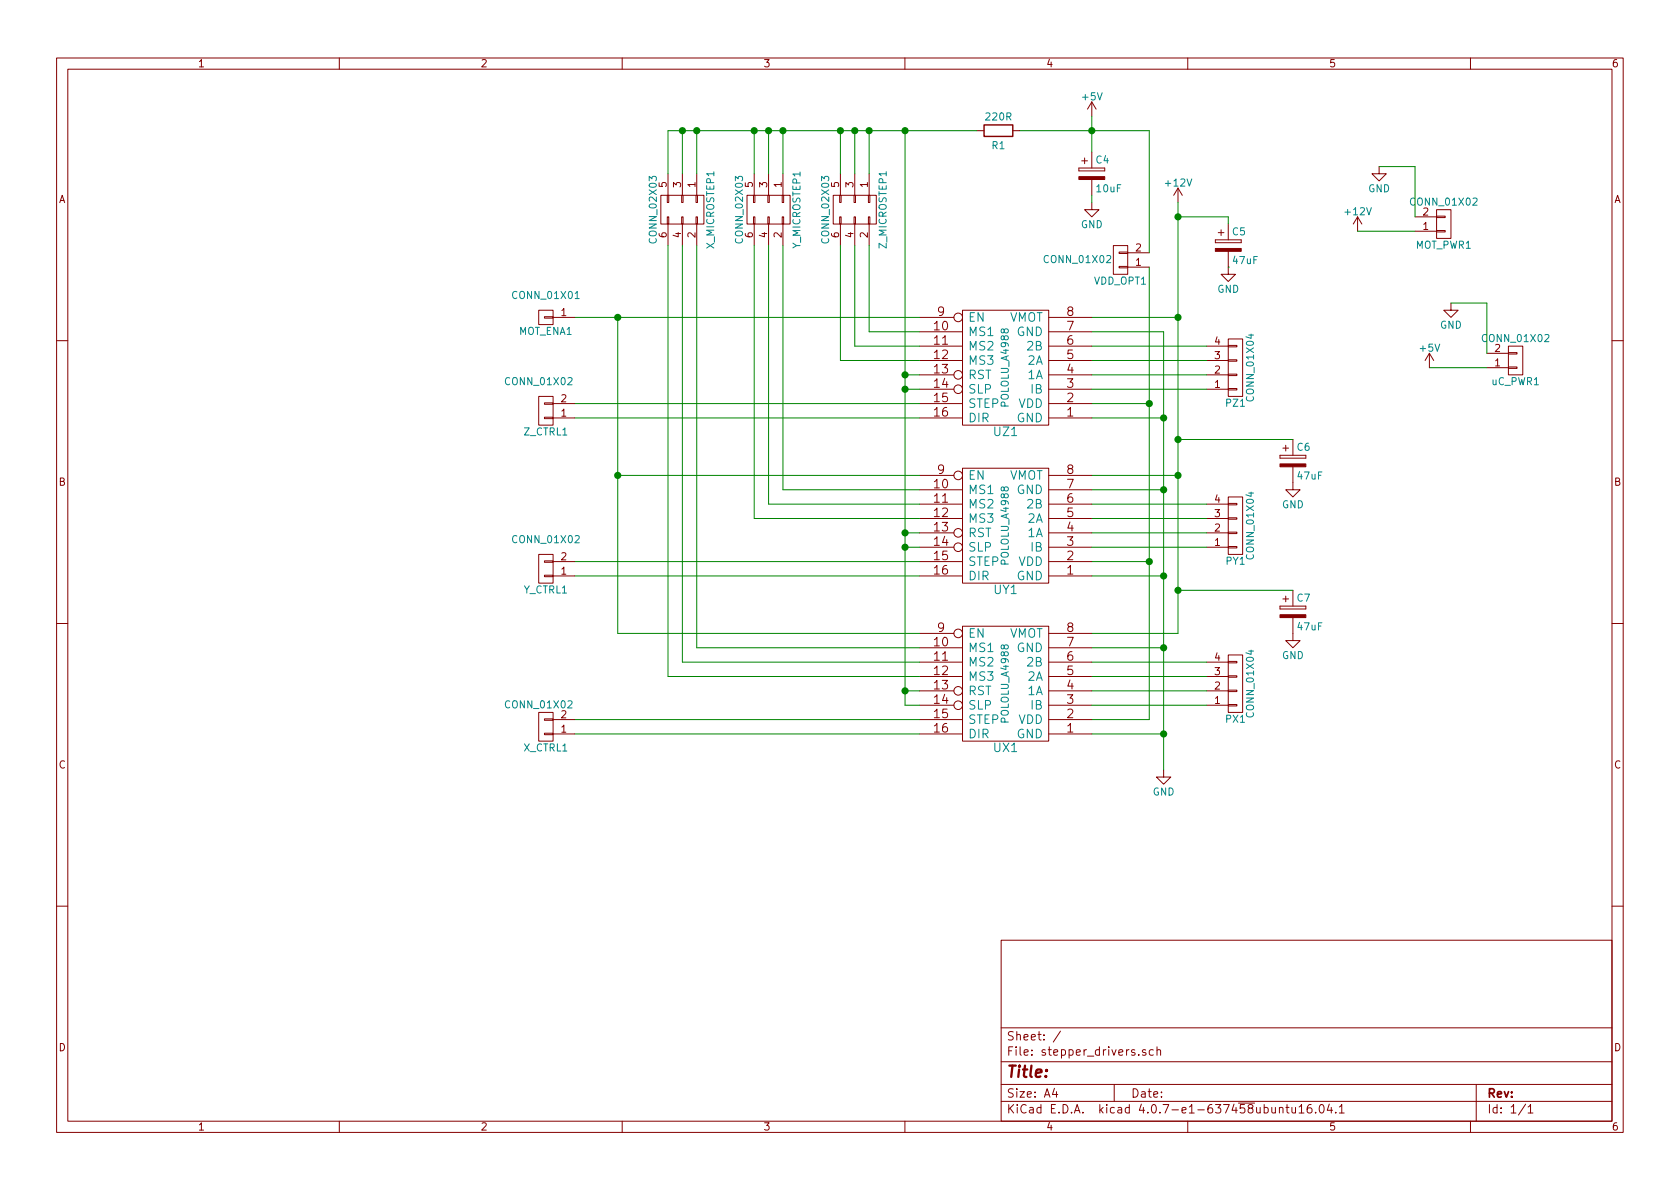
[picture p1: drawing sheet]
EESchema Schematic File Version 2
LIBS:power
LIBS:device
LIBS:transistors
LIBS:conn
LIBS:linear
LIBS:regul
LIBS:74xx
LIBS:cmos4000
LIBS:adc-dac
LIBS:memory
LIBS:xilinx
LIBS:microcontrollers
LIBS:dsp
LIBS:microchip
LIBS:analog_switches
LIBS:motorola
LIBS:texas
LIBS:intel
LIBS:audio
LIBS:interface
LIBS:digital-audio
LIBS:philips
LIBS:display
LIBS:cypress
LIBS:siliconi
LIBS:opto
LIBS:atmel
LIBS:contrib
LIBS:valves
LIBS:pololu_a4988
LIBS:stepper_drivers-cache
EELAYER 25 0
EELAYER END
$Descr A4 11693 8268
encoding utf-8
Sheet 1 1
Title ""
Date ""
Rev ""
Comp ""
Comment1 ""
Comment2 ""
Comment3 ""
Comment4 ""
$EndDescr
$Comp
L GND #PWR01
U 1 1
P 8100 5350
F 0 "#PWR01" H 8100 5100 50  0001 C CNN
F 1 "GND" H 8100 5200 50  0000 C CNN
F 2 "" H 8100 5350 60  0000 C CNN
F 3 "" H 8100 5350 60  0000 C CNN
	1    8100 5350
	1    0    0    -1  
$EndComp
$Comp
L +12V #PWR02
U 1 1
P 8200 1400
F 0 "#PWR02" H 8200 1250 50  0001 C CNN
F 1 "+12V" H 8200 1540 50  0000 C CNN
F 2 "" H 8200 1400 60  0000 C CNN
F 3 "" H 8200 1400 60  0000 C CNN
	1    8200 1400
	1    0    0    -1  
$EndComp
$Comp
L +5V #PWR03
U 1 1
P 7600 800
F 0 "#PWR03" H 7600 650 50  0001 C CNN
F 1 "+5V" H 7600 940 50  0000 C CNN
F 2 "" H 7600 800 60  0000 C CNN
F 3 "" H 7600 800 60  0000 C CNN
	1    7600 800 
	1    0    0    -1  
$EndComp
$Comp
L POLOLU_A4988 UZ1
U 1 1
P 7000 2550
F 0 "UZ1" H 7000 3000 60  0000 C CNN
F 1 "POLOLU_A4988" V 7000 2550 50  0000 C CNN
F 2 "My Shit:A4988" H 7000 2550 60  0001 C CNN
F 3 "" H 7000 2550 60  0000 C CNN
	1    7000 2550
	-1   0    0    1   
$EndComp
$Comp
L POLOLU_A4988 UY1
U 1 1
P 7000 3650
F 0 "UY1" H 7000 4100 60  0000 C CNN
F 1 "POLOLU_A4988" V 7000 3650 50  0000 C CNN
F 2 "My Shit:A4988" H 7000 3650 60  0001 C CNN
F 3 "" H 7000 3650 60  0000 C CNN
	1    7000 3650
	-1   0    0    1   
$EndComp
$Comp
L POLOLU_A4988 UX1
U 1 1
P 7000 4750
F 0 "UX1" H 7000 5200 60  0000 C CNN
F 1 "POLOLU_A4988" V 7000 4750 50  0000 C CNN
F 2 "My Shit:A4988" H 7000 4750 60  0001 C CNN
F 3 "" H 7000 4750 60  0000 C CNN
	1    7000 4750
	-1   0    0    1   
$EndComp
$Comp
L CONN_01X04 PZ1
U 1 1
P 8600 2550
F 0 "PZ1" H 8600 2800 50  0000 C CNN
F 1 "CONN_01X04" V 8700 2550 50  0000 C CNN
F 2 "Sockets_MOLEX_KK-System:Socket_MOLEX-KK-RM2-54mm_Lock_4pin_straight" H 8600 2550 60  0001 C CNN
F 3 "" H 8600 2550 60  0000 C CNN
	1    8600 2550
	1    0    0    1   
$EndComp
$Comp
L CONN_01X04 PY1
U 1 1
P 8600 3650
F 0 "PY1" H 8600 3900 50  0000 C CNN
F 1 "CONN_01X04" V 8700 3650 50  0000 C CNN
F 2 "Sockets_MOLEX_KK-System:Socket_MOLEX-KK-RM2-54mm_Lock_4pin_straight" H 8600 3650 60  0001 C CNN
F 3 "" H 8600 3650 60  0000 C CNN
	1    8600 3650
	1    0    0    1   
$EndComp
$Comp
L CONN_01X04 PX1
U 1 1
P 8600 4750
F 0 "PX1" H 8600 5000 50  0000 C CNN
F 1 "CONN_01X04" V 8700 4750 50  0000 C CNN
F 2 "Sockets_MOLEX_KK-System:Socket_MOLEX-KK-RM2-54mm_Lock_4pin_straight" H 8600 4750 60  0001 C CNN
F 3 "" H 8600 4750 60  0000 C CNN
	1    8600 4750
	1    0    0    1   
$EndComp
$Comp
L R R1
U 1 1
P 6950 900
F 0 "R1" V 7050 900 50  0000 C CNN
F 1 "220R" V 6850 900 50  0000 C CNN
F 2 "Capacitors_ThroughHole:C_Rect_L4.0mm_W2.5mm_P2.50mm" V 6880 900 30  0001 C CNN
F 3 "" H 6950 900 30  0000 C CNN
	1    6950 900 
	0    1    1    0   
$EndComp
$Comp
L GND #PWR04
U 1 1
P 7600 1400
F 0 "#PWR04" H 7600 1150 50  0001 C CNN
F 1 "GND" H 7600 1250 50  0000 C CNN
F 2 "" H 7600 1400 50  0000 C CNN
F 3 "" H 7600 1400 50  0000 C CNN
	1    7600 1400
	1    0    0    -1  
$EndComp
$Comp
L CP C6
U 1 1
P 9000 3200
F 0 "C6" H 9025 3300 50  0000 L CNN
F 1 "47uF" H 9025 3100 50  0000 L CNN
F 2 "Capacitors_ThroughHole:CP_Radial_D6.3mm_P2.50mm" H 9038 3050 50  0001 C CNN
F 3 "" H 9000 3200 50  0000 C CNN
	1    9000 3200
	1    0    0    -1  
$EndComp
$Comp
L GND #PWR05
U 1 1
P 9000 3350
F 0 "#PWR05" H 9000 3100 50  0001 C CNN
F 1 "GND" H 9000 3200 50  0000 C CNN
F 2 "" H 9000 3350 50  0000 C CNN
F 3 "" H 9000 3350 50  0000 C CNN
	1    9000 3350
	1    0    0    -1  
$EndComp
$Comp
L CP C7
U 1 1
P 9000 4250
F 0 "C7" H 9025 4350 50  0000 L CNN
F 1 "47uF" H 9025 4150 50  0000 L CNN
F 2 "Capacitors_ThroughHole:CP_Radial_D6.3mm_P2.50mm" H 9038 4100 50  0001 C CNN
F 3 "" H 9000 4250 50  0000 C CNN
	1    9000 4250
	1    0    0    -1  
$EndComp
$Comp
L GND #PWR06
U 1 1
P 9000 4400
F 0 "#PWR06" H 9000 4150 50  0001 C CNN
F 1 "GND" H 9000 4250 50  0000 C CNN
F 2 "" H 9000 4400 50  0000 C CNN
F 3 "" H 9000 4400 50  0000 C CNN
	1    9000 4400
	1    0    0    -1  
$EndComp
$Comp
L CP C5
U 1 1
P 8550 1700
F 0 "C5" H 8575 1800 50  0000 L CNN
F 1 "47uF" H 8575 1600 50  0000 L CNN
F 2 "Capacitors_ThroughHole:CP_Radial_D6.3mm_P2.50mm" H 8588 1550 50  0001 C CNN
F 3 "" H 8550 1700 50  0000 C CNN
	1    8550 1700
	1    0    0    -1  
$EndComp
$Comp
L GND #PWR07
U 1 1
P 8550 1850
F 0 "#PWR07" H 8550 1600 50  0001 C CNN
F 1 "GND" H 8550 1700 50  0000 C CNN
F 2 "" H 8550 1850 50  0000 C CNN
F 3 "" H 8550 1850 50  0000 C CNN
	1    8550 1850
	1    0    0    -1  
$EndComp
$Comp
L CONN_02X03 Z_MICROSTEP1
U 1 1
P 5950 1450
F 0 "Z_MICROSTEP1" H 5950 1650 50  0000 C CNN
F 1 "CONN_02X03" H 5950 1250 50  0000 C CNN
F 2 "Pin_Headers:Pin_Header_Straight_2x03_Pitch2.54mm" H 5950 250 50  0001 C CNN
F 3 "" H 5950 250 50  0000 C CNN
	1    5950 1450
	0    1    1    0   
$EndComp
$Comp
L CP C4
U 1 1
P 7600 1200
F 0 "C4" H 7625 1300 50  0000 L CNN
F 1 "10uF" H 7625 1100 50  0000 L CNN
F 2 "Capacitors_ThroughHole:CP_Radial_D5.0mm_P2.50mm" H 7638 1050 50  0001 C CNN
F 3 "" H 7600 1200 50  0000 C CNN
	1    7600 1200
	1    0    0    -1  
$EndComp
$Comp
L CONN_02X03 Y_MICROSTEP1
U 1 1
P 5350 1450
F 0 "Y_MICROSTEP1" H 5350 1650 50  0000 C CNN
F 1 "CONN_02X03" H 5350 1250 50  0000 C CNN
F 2 "Pin_Headers:Pin_Header_Straight_2x03_Pitch2.54mm" H 5350 250 50  0001 C CNN
F 3 "" H 5350 250 50  0000 C CNN
	1    5350 1450
	0    1    1    0   
$EndComp
$Comp
L CONN_02X03 X_MICROSTEP1
U 1 1
P 4750 1450
F 0 "X_MICROSTEP1" H 4750 1650 50  0000 C CNN
F 1 "CONN_02X03" H 4750 1250 50  0000 C CNN
F 2 "Pin_Headers:Pin_Header_Straight_2x03_Pitch2.54mm" H 4750 250 50  0001 C CNN
F 3 "" H 4750 250 50  0000 C CNN
	1    4750 1450
	0    1    1    0   
$EndComp
Wire Wire Line
	8200 1400 8200 4400
Wire Wire Line
	8200 2200 7600 2200
Wire Wire Line
	8200 3300 7600 3300
Connection ~ 8200 2200
Wire Wire Line
	8200 4400 7600 4400
Connection ~ 8200 3300
Wire Wire Line
	7600 2300 8100 2300
Wire Wire Line
	8100 2300 8100 5350
Wire Wire Line
	7600 2900 8100 2900
Connection ~ 8100 2900
Wire Wire Line
	7600 3400 8100 3400
Connection ~ 8100 3400
Wire Wire Line
	7600 4000 8100 4000
Connection ~ 8100 4000
Wire Wire Line
	7600 4500 8100 4500
Connection ~ 8100 4500
Wire Wire Line
	7600 5100 8100 5100
Connection ~ 8100 5100
Wire Wire Line
	7600 800  7600 1050
Wire Wire Line
	8000 1850 8000 5000
Wire Wire Line
	8000 2800 7600 2800
Wire Wire Line
	8000 5000 7600 5000
Connection ~ 8000 2800
Wire Wire Line
	8000 3900 7600 3900
Connection ~ 8000 3900
Wire Wire Line
	6400 2600 6300 2600
Wire Wire Line
	6300 900  6300 4900
Wire Wire Line
	6300 2700 6400 2700
Wire Wire Line
	6300 3700 6400 3700
Wire Wire Line
	6300 3800 6400 3800
Wire Wire Line
	6300 4800 6400 4800
Wire Wire Line
	6300 4900 6400 4900
Wire Wire Line
	7600 2400 8400 2400
Wire Wire Line
	7600 2600 8400 2600
Wire Wire Line
	7600 2500 8400 2500
Wire Wire Line
	7600 2700 8400 2700
Wire Wire Line
	7600 3500 8400 3500
Wire Wire Line
	7600 3600 8400 3600
Wire Wire Line
	7600 3700 8400 3700
Wire Wire Line
	7600 3800 8400 3800
Wire Wire Line
	7600 4600 8400 4600
Wire Wire Line
	7600 4700 8400 4700
Wire Wire Line
	7600 4800 8400 4800
Wire Wire Line
	7600 4900 8400 4900
Wire Wire Line
	4000 2200 6400 2200
Wire Wire Line
	4300 2200 4300 4400
Wire Wire Line
	4300 3300 6400 3300
Wire Wire Line
	4300 4400 6400 4400
Wire Wire Line
	6400 3900 4000 3900
Wire Wire Line
	4000 5000 6400 5000
Wire Wire Line
	6400 4000 4000 4000
Wire Wire Line
	4000 5100 6400 5100
Wire Wire Line
	6400 2900 4000 2900
Wire Wire Line
	6400 2800 4000 2800
Wire Wire Line
	7100 900  8000 900 
Connection ~ 7600 900 
Wire Wire Line
	4650 900  6800 900 
Wire Wire Line
	5850 900  5850 1200
Wire Wire Line
	5950 1200 5950 900 
Connection ~ 5950 900 
Wire Wire Line
	6050 1200 6050 900 
Connection ~ 6050 900 
Wire Wire Line
	6400 2500 5850 2500
Wire Wire Line
	6400 2400 5950 2400
Wire Wire Line
	6400 2300 6050 2300
Wire Wire Line
	7600 1400 7600 1350
Wire Wire Line
	8200 3050 9000 3050
Connection ~ 8200 1500
Connection ~ 8200 3050
Wire Wire Line
	8200 4100 9000 4100
Connection ~ 8200 4100
Wire Wire Line
	8550 1850 8550 1850
Wire Wire Line
	8550 1550 8550 1500
Wire Wire Line
	8550 1500 8200 1500
Wire Wire Line
	5950 2400 5950 1700
Wire Wire Line
	6050 2300 6050 1700
Wire Wire Line
	5850 2500 5850 1700
Connection ~ 6300 3800
Connection ~ 6300 4800
Connection ~ 6300 2700
Connection ~ 6300 3700
Wire Wire Line
	5450 900  5450 1200
Wire Wire Line
	5350 1200 5350 900 
Wire Wire Line
	5250 900  5250 1200
Connection ~ 5850 900 
Connection ~ 5450 900 
Connection ~ 5350 900 
Wire Wire Line
	4850 900  4850 1200
Connection ~ 5250 900 
Wire Wire Line
	4750 900  4750 1200
Connection ~ 4850 900 
Wire Wire Line
	4650 900  4650 1200
Connection ~ 4750 900 
Wire Wire Line
	6400 3400 5450 3400
Wire Wire Line
	5450 3400 5450 1700
Wire Wire Line
	5350 1700 5350 3500
Wire Wire Line
	5350 3500 6400 3500
Wire Wire Line
	6400 3600 5250 3600
Wire Wire Line
	5250 3600 5250 1700
Connection ~ 4300 3300
Wire Wire Line
	6400 4500 4850 4500
Wire Wire Line
	4850 4500 4850 1700
Wire Wire Line
	4750 1700 4750 4600
Wire Wire Line
	4750 4600 6400 4600
Wire Wire Line
	6400 4700 4650 4700
Wire Wire Line
	4650 4700 4650 1700
$Comp
L CONN_01X02 MOT_PWR1
U 1 1
P 10050 1550
F 0 "MOT_PWR1" H 10050 1700 50  0000 C CNN
F 1 "CONN_01X02" H 10050 1400 50  0000 C CNN
F 2 "Sockets_MOLEX_KK-System:Socket_MOLEX-KK-RM2-54mm_Lock_2pin_straight" H 10050 1550 50  0001 C CNN
F 3 "" H 10050 1550 50  0001 C CNN
	1    10050 1550
	1    0    0    1   
$EndComp
$Comp
L GND #PWR08
U 1 1
P 9600 1150
F 0 "#PWR08" H 9600 900 50  0001 C CNN
F 1 "GND" H 9600 1000 50  0000 C CNN
F 2 "" H 9600 1150 60  0000 C CNN
F 3 "" H 9600 1150 60  0000 C CNN
	1    9600 1150
	1    0    0    -1  
$EndComp
Wire Wire Line
	9600 1150 9850 1150
Wire Wire Line
	9850 1150 9850 1500
$Comp
L +12V #PWR09
U 1 1
P 9450 1600
F 0 "#PWR09" H 9450 1450 50  0001 C CNN
F 1 "+12V" H 9450 1740 50  0000 C CNN
F 2 "" H 9450 1600 60  0000 C CNN
F 3 "" H 9450 1600 60  0000 C CNN
	1    9450 1600
	1    0    0    -1  
$EndComp
Wire Wire Line
	9450 1600 9850 1600
$Comp
L CONN_01X02 uC_PWR1
U 1 1
P 10550 2500
F 0 "uC_PWR1" H 10550 2650 50  0000 C CNN
F 1 "CONN_01X02" H 10550 2350 50  0000 C CNN
F 2 "Sockets_MOLEX_KK-System:Socket_MOLEX-KK-RM2-54mm_Lock_2pin_straight" H 10550 2500 50  0001 C CNN
F 3 "" H 10550 2500 50  0001 C CNN
	1    10550 2500
	1    0    0    1   
$EndComp
$Comp
L GND #PWR010
U 1 1
P 10100 2100
F 0 "#PWR010" H 10100 1850 50  0001 C CNN
F 1 "GND" H 10100 1950 50  0000 C CNN
F 2 "" H 10100 2100 60  0000 C CNN
F 3 "" H 10100 2100 60  0000 C CNN
	1    10100 2100
	1    0    0    -1  
$EndComp
Wire Wire Line
	10100 2100 10350 2100
Wire Wire Line
	10350 2100 10350 2450
Wire Wire Line
	9950 2550 10350 2550
$Comp
L +5V #PWR011
U 1 1
P 9950 2550
F 0 "#PWR011" H 9950 2400 50  0001 C CNN
F 1 "+5V" H 9950 2690 50  0000 C CNN
F 2 "" H 9950 2550 60  0000 C CNN
F 3 "" H 9950 2550 60  0000 C CNN
	1    9950 2550
	1    0    0    -1  
$EndComp
$Comp
L CONN_01X02 VDD_OPT1
U 1 1
P 7800 1800
F 0 "VDD_OPT1" H 7800 1950 50  0000 C CNN
F 1 "CONN_01X02" H 8100 1800 50  0000 C CNN
F 2 "Pin_Headers:Pin_Header_Straight_1x02_Pitch2.54mm" H 7800 1800 50  0001 C CNN
F 3 "" H 7800 1800 50  0001 C CNN
	1    7800 1800
	-1   0    0    1   
$EndComp
Wire Wire Line
	8000 900  8000 1750
Connection ~ 6300 900 
Connection ~ 6300 2600
$Comp
L CONN_01X02 Z_CTRL1
U 1 1
P 3800 2850
F 0 "Z_CTRL1" H 3800 3000 50  0000 C CNN
F 1 "CONN_01X02" H 3850 2650 50  0000 C CNN
F 2 "Pin_Headers:Pin_Header_Straight_1x02_Pitch2.54mm" H 3800 2850 50  0001 C CNN
F 3 "" H 3800 2850 50  0001 C CNN
	1    3800 2850
	-1   0    0    1   
$EndComp
$Comp
L CONN_01X02 Y_CTRL1
U 1 1
P 3800 3950
F 0 "Y_CTRL1" H 3800 4100 50  0000 C CNN
F 1 "CONN_01X02" H 3800 3750 50  0000 C CNN
F 2 "Pin_Headers:Pin_Header_Straight_1x02_Pitch2.54mm" H 3800 3950 50  0001 C CNN
F 3 "" H 3800 3950 50  0001 C CNN
	1    3800 3950
	-1   0    0    1   
$EndComp
$Comp
L CONN_01X02 X_CTRL1
U 1 1
P 3800 5050
F 0 "X_CTRL1" H 3800 5200 50  0000 C CNN
F 1 "CONN_01X02" H 3850 4900 50  0000 C CNN
F 2 "Pin_Headers:Pin_Header_Straight_1x02_Pitch2.54mm" H 3800 5050 50  0001 C CNN
F 3 "" H 3800 5050 50  0001 C CNN
	1    3800 5050
	-1   0    0    1   
$EndComp
$Comp
L CONN_01X01 MOT_ENA1
U 1 1
P 3800 2200
F 0 "MOT_ENA1" H 3800 2300 50  0000 C CNN
F 1 "CONN_01X01" H 3800 2050 50  0000 C CNN
F 2 "Pin_Headers:Pin_Header_Straight_1x01_Pitch2.54mm" H 3800 2200 50  0001 C CNN
F 3 "" H 3800 2200 50  0001 C CNN
	1    3800 2200
	-1   0    0    1   
$EndComp
Connection ~ 4300 2200
$EndSCHEMATC
